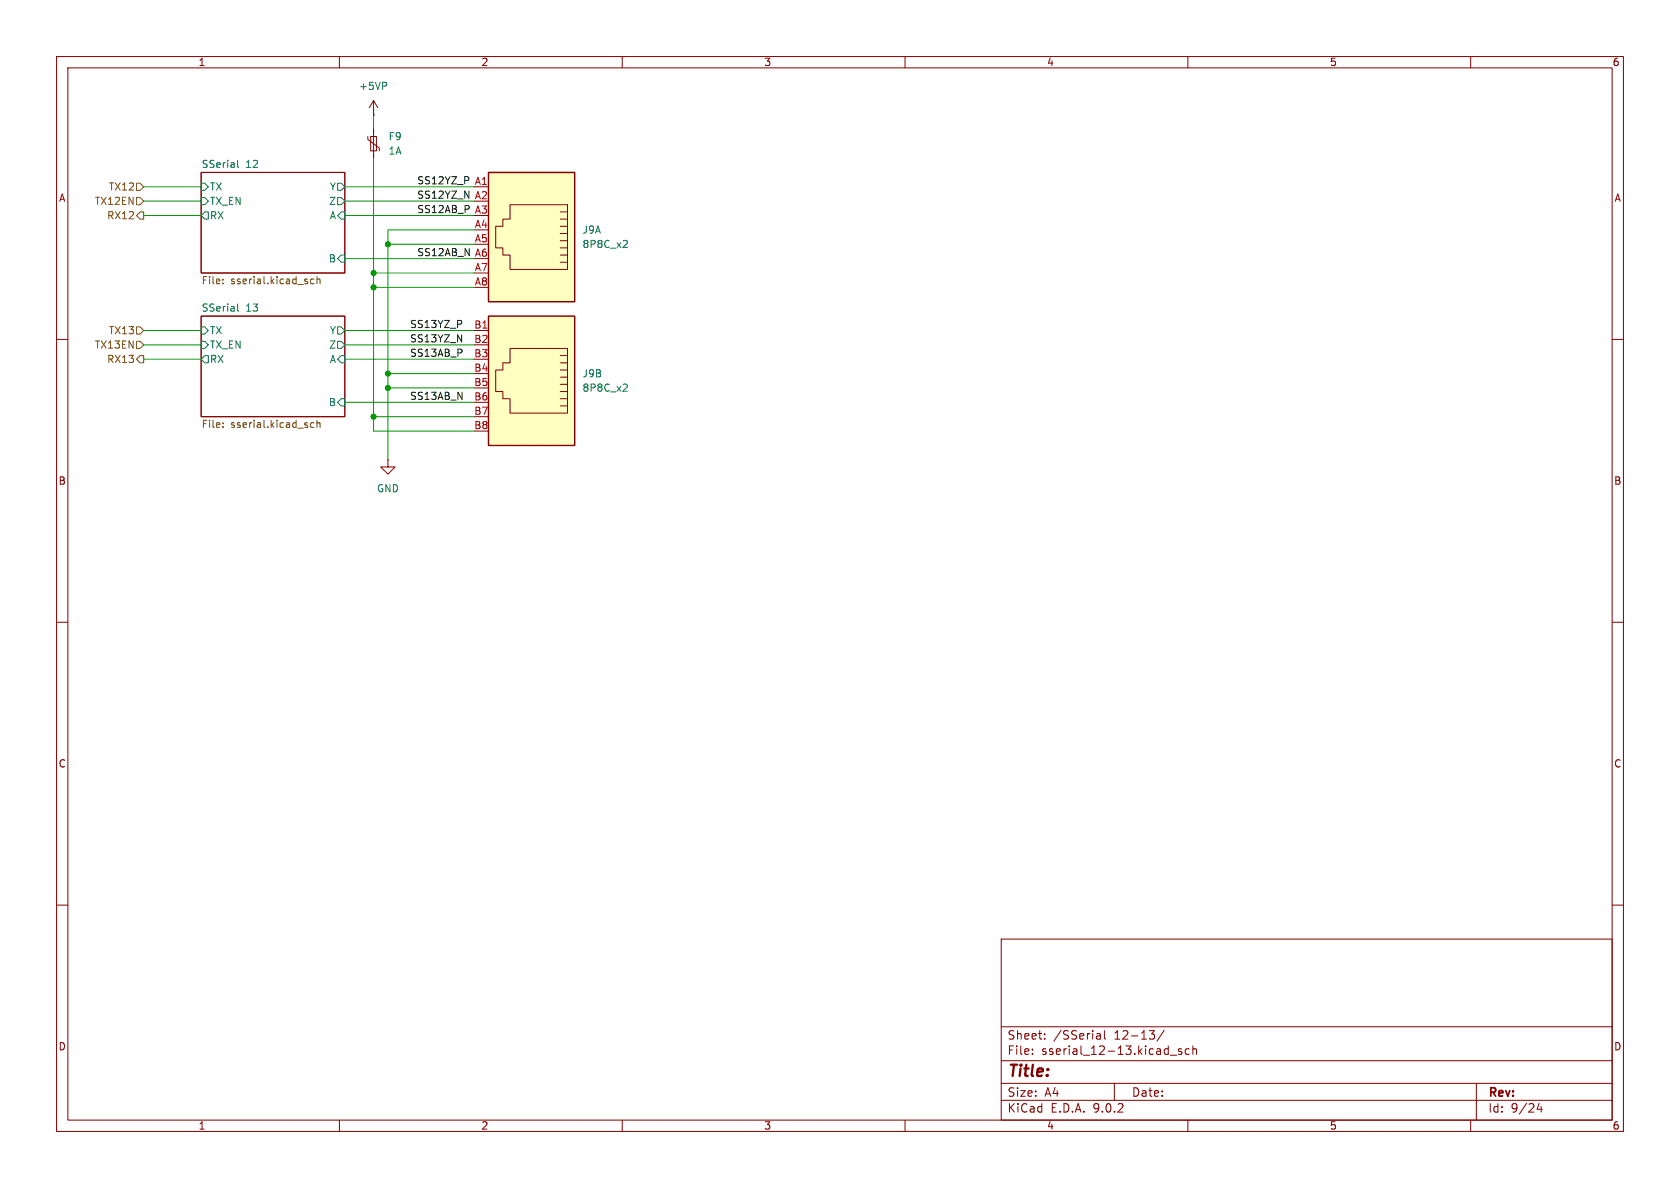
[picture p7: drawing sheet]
<svg xmlns="http://www.w3.org/2000/svg" width="297mm" height="210mm" viewBox="0 0 297 210" stroke-linecap="round" stroke-linejoin="round" font-family="sans-serif">
<g fill="none" stroke="#840000" stroke-width=".18">
<path d="M10 10h277v190h-277zM12 12h273v186h-273zM60 10v2M110 10v2M160 10v2M210 10v2M260 10v2M35.6 30.5h25.4v17.8h-25.4zM35.6 55.9h25.4v17.8h-25.4zM10 60h2M285 60h2M10 110h2"/>
<path d="M285 110h2M10 160h2M177 166h108v32h-108zM285 160h2M60 198v2M110 198v2M160 198v2M177 194.5h108M177 191.5h108M177 187.5h108M177 181.5h108M182.5 186.3v.1"/>
<path d="M182.5 185.5v.1M184.7 183.6v.1M184.7 182.8v.1M194 182.7h.3l.2 .2v.8M194.5 183.6l-.5 .1M194.5 183.1h-.5M195.2 182.2v1.3l.3 .2M197 191.5v3M203.2 182.2h.9l-.5 .6 .4 .1 .1 .5-.3 .3h-.4M205.8 182.1l-1.3 2M206.9 186.5h1.1M208.9 185.5l-.4-.1-.2 .2 .1 .2 .5 .2v.3h-.6"/>
<path d="M210 198v2M210.2 185.5l-.4-.1-.3 .3v.4l.2 .2h.5M210.9 185.5l.2-.1 .4 .1v.9M210.9 184.9v1.5M260 198v2M261 191.5v6.5M272.1 195l-.4 1.1h1M272.5 195.6v1"/>
</g>
<g fill="none" stroke="#006464" stroke-width=".18">
<path d="M35.6 38.1l.6-.6h.6v1.2h-.6zM35.6 32.4h.6l.6 .6-.6 .7h-.6zM35.6 34.9h.6l.6 .7-.6 .6h-.6zM42 28.3v1.1l.2 .2M59.7 38.1l.6-.6h.7v1.2h-.7zM59.7 32.4h.6l.7 .6-.7 .7h-.6zM59.7 34.9h.6l.7 .7-.7 .6h-.6zM35.6 57.8h.6l.6 .6-.6 .7h-.6zM42 53.7v1.1l.2 .2M59.7 45.7l.6-.6h.7v1.3h-.7zM59.7 57.8h.6l.7 .6-.7 .7h-.6zM35.6 60.3h.6l.6 .7-.6 .6h-.6z"/>
<path d="M36.2 62.9h.6v1.2h-.6l-.6-.6zM59.7 71.1l.6-.6h.7v1.3h-.7zM59.7 60.3h.6l.7 .7-.7 .6h-.6zM60.3 62.9h.7v1.2h-.7l-.6-.6z"/>
</g>
<path d="M39.4 50v.2M39.4 49.4v.1M55.5 49.4l-.4-.1-.2 .3 .1 .5h.5M56 49.4l.2-.1 .3 .1 .1 .8M56 48.9v1.3M39.4 74.8v.1M39.4 75.4v.2M55.5 74.8l-.4-.1-.2 .3 .1 .5h.5M56 74.3v1.3M56 74.8l.2-.1 .3 .1 .1 .8" fill="none" stroke="#725600" stroke-width=".18"/>
<path d="M86.4 30.5h15.2v22.8h-15.2z" fill="#ffffc2"/>
<path d="M86.4 30.5h15.2v22.8h-15.2z" fill="none" stroke="#840000" stroke-width=".25"/>
<path d="M83.8 33h2.6M90.2 36.2h10.1v11.4h-10.1v-2.5h-1.3v-1.3h-1.3v-3.8h1.3v-1.3h1.3zM99.1 38.7h1.2M99.1 37.5h1.2M99.1 42.5h1.2M99.1 41.3h1.2M99.1 40h1.2M99.1 43.8h1.2M99.1 46.4h1.2M99.1 45.1h1.2" fill="none" stroke="#840000" stroke-width=".18"/>
<path d="M110.7 42.5l.2 .2-.1 .3-.7 .8h.8" fill="none" stroke="#006464" stroke-width=".18"/>
<path d="M86.4 55.9h15.2v22.8h-15.2z" fill="#ffffc2"/>
<path d="M86.4 55.9h15.2v22.8h-15.2z" fill="none" stroke="#840000" stroke-width=".25"/>
<g fill="none" stroke="#840000" stroke-width=".18">
<path d="M66 17.8v2.5M66 17.8l-.7 1.3M66 17.8l.8 1.3M65 24.1v.5l2.1 1.6v.5M65.5 24.1h1v2.6h-1zM66 20.3h.1M66 22.9v5M83.8 58.4h2.6M90.2 61.6h10.1v11.4h-10.1v-2.5h-1.3v-1.3h-1.3v-3.8h1.3v-1.3h1.3zM99.1 67.9h1.2M99.1 66.7h1.2M99.1 65.4h1.2"/>
<path d="M99.1 64.1h1.2M99.1 62.9h1.2M99.1 69.2h1.2M99.1 71.8h1.2M99.1 70.5h1.2M68.6 81.3v1.3h1.2l-1.2 1.2-1.3-1.2h1.3M68.6 81.3h.1"/>
</g>
<path d="M68.2 14.6l.2 .2-.2 .4M110.7 67.9l.2 .2-.1 .3-.7 .8h.8" fill="none" stroke="#006464" stroke-width=".18"/>
<path d="M24.1 34.9h.7l.6 .7-.6 .6h-.7zM24.1 32.4h.7l.6 .6-.6 .7h-.7zM24.8 37.5h.6v1.2h-.6l-.7-.6zM24.1 57.8h.7l.6 .6-.6 .7h-.7zM24.1 60.3h.7l.6 .7-.6 .6h-.7zM24.8 62.9h.6v1.2h-.6l-.7-.6z" fill="none" stroke="#725600" stroke-width=".18"/>
<g fill="none" stroke="#009600" stroke-width=".18">
<path d="M25.4 38.1h10.2M25.4 35.6h10.2M25.4 33h10.2M61 38.1h22.8M61 35.6h22.8M61 33h22.8M66 20.3v2.6M66 27.9v48.3h17.8M25.4 58.4h10.2M61 45.7h22.8M61 58.4h22.8M66 50.8h17.8"/>
<path d="M66 48.3h17.8M68.6 43.2h15.2M83.8 40.6h-15.2v40.7M25.4 63.5h10.2M25.4 61h10.2M61 63.5h22.8M61 61h22.8M61 71.1h22.8M66 73.7h17.8M68.6 68.6h15.2M68.6 66h15.2"/>
</g>
<g fill="#009600" stroke="#009600" stroke-width=".18">
<circle cx="68.6" cy="68.6" r=".46"/>
<circle cx="66" cy="73.7" r=".46"/>
<circle cx="66" cy="50.8" r=".46"/>
<circle cx="66" cy="48.3" r=".46"/>
<circle cx="68.6" cy="43.2" r=".46"/>
<circle cx="68.6" cy="66" r=".46"/>
</g>
<text font-size="2.8" fill="#840000" x="178" y="190.9">Title:</text>
<g font-size="2.1" fill="#840000">
<text x="178" y="184">Sheet:</text>
<text x="186.2" y="184">/SSerial</text>
<text x="197" y="184">12-13/</text>
<text x="178" y="186.7">File:</text>
<text x="184.1" y="186.7">sserial_12-13.kicad_sch</text>
<text x="178" y="196.9">KiCad</text>
<text x="178" y="194.1">Size:</text>
<text x="184.7" y="194.1">A4</text>
<text x="185.7" y="196.9">E.D.A.</text>
<text x="193.3" y="196.9">9.0.2</text>
<text x="200" y="194.1">Date:</text>
<text x="263" y="194.3">Rev:</text>
<text x="263" y="196.9">Id:</text>
<text x="267.1" y="196.9">9/24</text>
</g>
<g font-size="1.8" fill="#840000">
<text x="35" y="11.9">1</text>
<text x="85" y="11.9">2</text>
<text x="135" y="11.9">3</text>
<text x="185" y="11.9">4</text>
<text x="235" y="11.9">5</text>
<text x="285" y="11.9">6</text>
<text x="10.3" y="35.9">A</text>
<text x="285.3" y="35.9">A</text>
<text x="10.3" y="85.9">B</text>
<text x="285.3" y="85.9">B</text>
<text x="10.3" y="135.9">C</text>
<text x="285.3" y="135.9">C</text>
<text x="10.3" y="185.9">D</text>
<text x="285.3" y="185.9">D</text>
<text x="35" y="199.9">1</text>
<text x="85" y="199.9">2</text>
<text x="135" y="199.9">3</text>
<text x="185" y="199.9">4</text>
<text x="235" y="199.9">5</text>
<text x="285" y="199.9">6</text>
</g>
<g font-size="1.8" fill="#006464">
<text x="63.4" y="16.1">+5VP</text>
<text x="35.6" y="29.8">SSerial</text>
<text x="43.4" y="29.8">12</text>
<text x="68.6" y="25">F9</text>
<text x="68.6" y="27.5">1A</text>
<text x="37" y="33.9">TX</text>
<text x="58.2" y="33.9">Y</text>
<text x="37" y="39">RX</text>
<text x="37" y="36.4">TX_EN</text>
<text x="58.1" y="36.4">Z</text>
<text x="58.2" y="39">A</text>
<text x="102.9" y="41.5">J9A</text>
<text x="58" y="46.6">B</text>
<text x="102.9" y="44">8P8C_x2</text>
<text x="35.6" y="55.2">SSerial</text>
<text x="37" y="59.3">TX</text>
<text x="43.4" y="55.2">13</text>
<text x="58.2" y="59.3">Y</text>
<text x="37" y="64.4">RX</text>
<text x="37" y="61.8">TX_EN</text>
<text x="58.1" y="61.8">Z</text>
<text x="58.2" y="64.4">A</text>
<text x="58" y="72">B</text>
<text x="102.9" y="66.9">J9B</text>
<text x="102.9" y="69.4">8P8C_x2</text>
<text x="66.5" y="87.2">GND</text>
</g>
<g font-size="1.8" fill="#725600">
<text x="19.1" y="33.9">TX12</text>
<text x="16.7" y="36.4">TX12EN</text>
<text x="18.8" y="39">RX12</text>
<text x="35.6" y="50.6">File:</text>
<text x="40.8" y="50.6">sserial.kicad_sch</text>
<text x="19.1" y="59.3">TX13</text>
<text x="16.7" y="61.8">TX13EN</text>
<text x="18.8" y="64.4">RX13</text>
<text x="35.6" y="76">File:</text>
<text x="40.8" y="76">sserial.kicad_sch</text>
</g>
<g font-size="1.8" fill="#0f0f0f">
<text x="73.7" y="32.7">SS12YZ_P</text>
<text x="73.7" y="35.2">SS12YZ_N</text>
<text x="73.7" y="37.8">SS12AB_P</text>
<text x="73.7" y="45.4">SS12AB_N A6</text>
<text x="72.4" y="58.1">SS13YZ_P</text>
<text x="72.4" y="63.2">SS13AB_P</text>
<text x="72.4" y="60.6">SS13YZ_N</text>
<text x="72.4" y="70.8">SS13AB_N</text>
</g>
<g font-size="1.8" fill="#a90000">
<text x="83.8" y="35.3">A2</text>
<text x="83.8" y="32.8">A1</text>
<text x="83.8" y="40.4">A4</text>
<text x="83.8" y="37.8">A3</text>
<text x="83.8" y="42.9">A5</text>
<text x="83.8" y="50.5">A8</text>
<text x="83.8" y="48">A7</text>
<text x="83.7" y="58.2">B1</text>
<text x="83.7" y="65.8">B4</text>
<text x="83.7" y="63.2">B3</text>
<text x="83.7" y="60.7">B2</text>
<text x="83.7" y="70.9">B6</text>
<text x="83.7" y="68.3">B5</text>
<text x="83.7" y="75.9">B8</text>
<text x="83.7" y="73.4">B7</text>
</g>
</svg>
